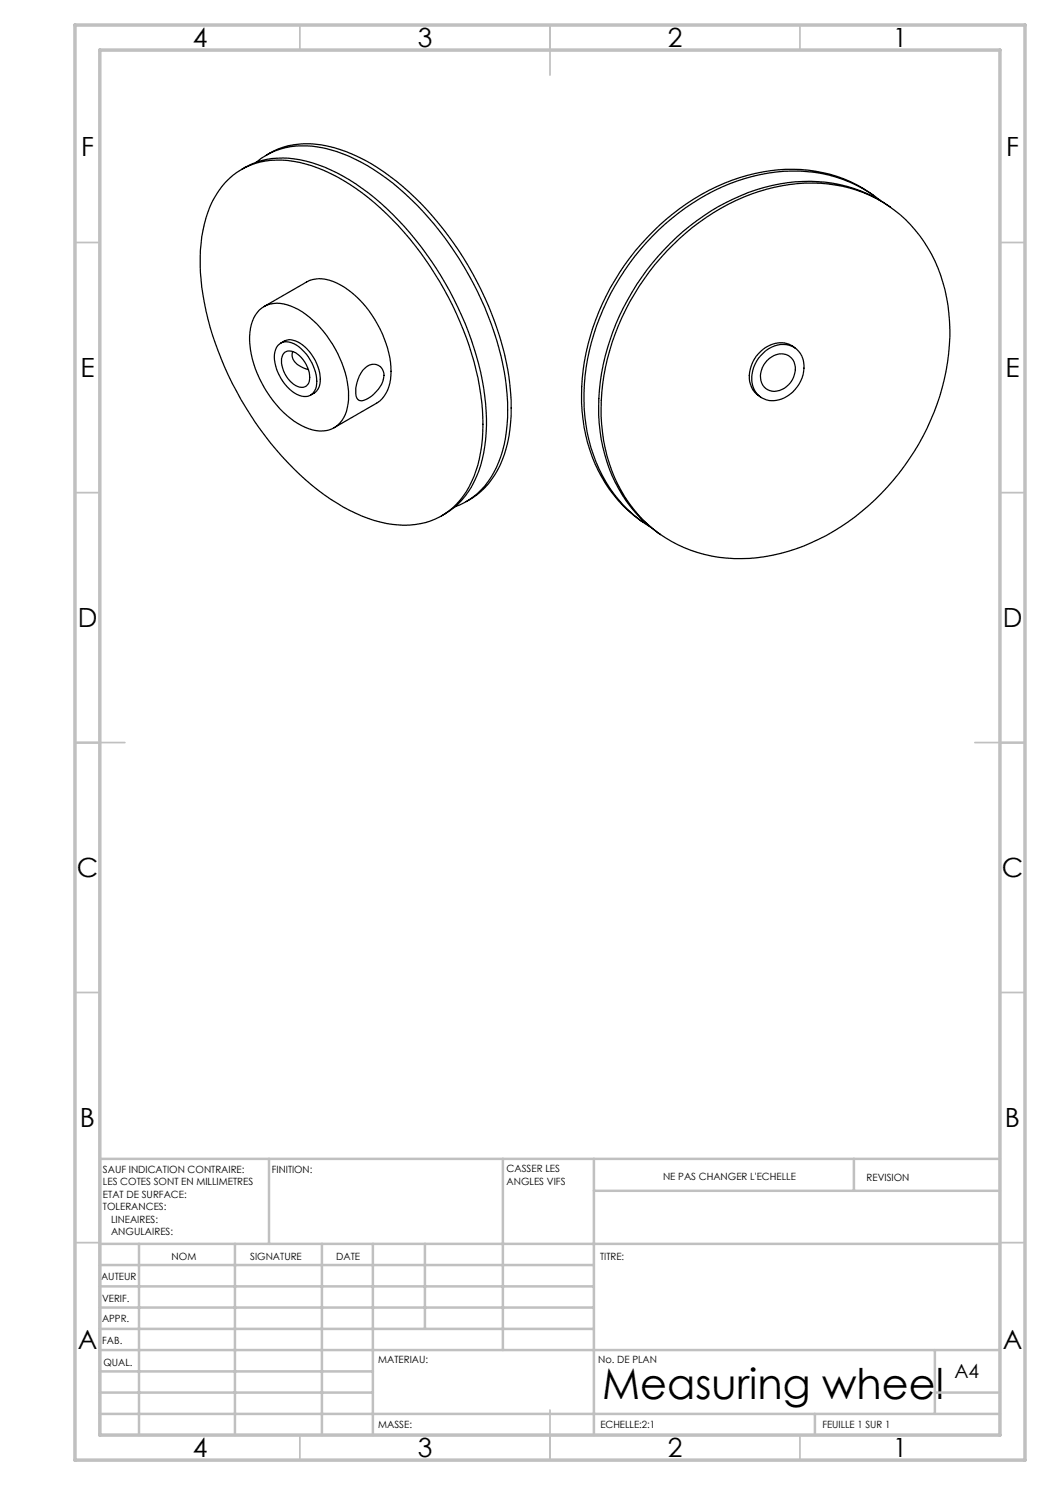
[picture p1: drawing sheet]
<svg xmlns="http://www.w3.org/2000/svg" width="210mm" height="297mm" viewBox="0 0 210 297" stroke-linecap="round" stroke-linejoin="round" font-family="sans-serif">
<g fill="none" stroke="#c0c0c0" stroke-width=".35">
<path d="M60 5v5M110 5v10M160 5v5M15 48.5h5M200 48.5h5M15 98.5h5M200 98.5h5M15 148.5h10M195 148.5h10M15 198.5h5M200 198.5h5M15 248.5h5"/>
<path d="M200 248.5h5M60 287v5M110 282v10M160 287v5"/>
</g>
<g fill="none" stroke="#c0c0c0" stroke-width=".5">
<path d="M53.8 231.8v17M100.6 231.8v38.2M118.8 231.8v55.2M118.8 238.2h81.2M170.8 231.8v6.4M200 231.8h-180v55.2M20 248.8h180M20 257.3h98.8M20 253h98.8M27.8 248.8v38.2M47 248.8v38.2M64.4 248.8v38.2"/>
<path d="M74.6 248.8v38.2M85 248.8v17M20 265.8h98.8M20 261.5h98.8M20 278.5h54.6M20 274.3h54.6M20 270h180M187 278.5h13M187 270v12.8M20 282.8h180M163 282.8v4.2"/>
</g>
<path d="M15 5h190v287h-190zM20 10h180v277h-180z" fill="none" stroke="#c0c0c0" stroke-width=".7"/>
<g fill="none" stroke="#000" stroke-width=".25">
<path d="M45.7 35.8a15.1 15.1 0 0 1 14.2-3.3 38.7 38.7 0 0 1 18.6 11.4 64.8 64.8 0 0 1 17.8 36.5 29.5 29.5 0 0 1-2.5 16.9 14.3 14.3 0 0 1-15.3 7.6 34.2 34.2 0 0 1-17.4-8.9 65.7 65.7 0 0 1-20.7-38.5 31.4 31.4 0 0 1 2.1-17.3l.6-1a14.8 14.8 0 0 1 2.6-3.4zM48.3 33.9a15.7 15.7 0 0 1 12.9-1.7 39.5 39.5 0 0 1 18.6 11.9 65.5 65.5 0 0 1 17.1 35.1 31.2 31.2 0 0 1-1.6 16.2 15.2 15.2 0 0 1-7 7.8M51.3 32.5a15.2 15.2 0 0 1 13.6-2.9 37.6 37.6 0 0 1 17.3 10.3 65.7 65.7 0 0 1 18.9 36 32.2 32.2 0 0 1-1.8 17.5 14.8 14.8 0 0 1-8.3 7.9M53.3 31a16.7 16.7 0 0 1 14.7-1.1 42.5 42.5 0 0 1 17.3 12 66 66 0 0 1 16.5 33.6 32.4 32.4 0 0 1-1.8 17.6 15.1 15.1 0 0 1-6.8 7.2M174.6 39a29 29 0 0 0-25.2-3.9 46.4 46.4 0 0 0-27.3 22.5 42.8 42.8 0 0 0-5 29.3 27.6 27.6 0 0 0 11.6 17.6M133.3 50.3a41.3 41.3 0 0 1 27.7-13.7 27 27 0 0 1 28 21.3 42.5 42.5 0 0 1-4.4 29.3 47.1 47.1 0 0 1-25.4 22.6 30 30 0 0 1-26.2-2.3 28.9 28.9 0 0 1-12.7-22.6 46.5 46.5 0 0 1 13-34.6zM176.1 40.1a28.1 28.1 0 0 0-23.9-5.2 44.7 44.7 0 0 0-27.3 19.2 44 44 0 0 0-7.5 32.4 27.9 27.9 0 0 0 12.8 19M178.1 41.4a28.8 28.8 0 0 0-23.7-4.3 45 45 0 0 0-26.1 18.4 44.4 44.4 0 0 0-8.1 32.3 28.4 28.4 0 0 0 11.9 19.1M51.9 62a6 6 0 0 1 7-.5 21.2 21.2 0 0 1 10.1 13 13.6 13.6 0 0 1 0 8.5 5.3 5.3 0 0 1-7.1 2.8 18.9 18.9 0 0 1-10-10.1 15.9 15.9 0 0 1-1.4-11.5l.6-1.2zM52.8 61.3l8.5-4.9a6.3 6.3 0 0 1 6.1 .2 21.4 21.4 0 0 1 10.6 14.9 9.8 9.8 0 0 1-1.6 8.2l-.9 .8-8.7 5M55.6 69.1a2.76 2.76 0 0 1 3.8 0 9.1 9.1 0 0 1 3.9 8.3 2.43 2.43 0 0 1-3.9 1.5 9.2 9.2 0 0 1-4.5-8.1l.2-1zM56.1 68.6a2.99 2.99 0 0 1 4 .1 9 9 0 0 1 3.9 8.2l-.4 .9a2.85 2.85 0 0 1-1.5 1.2"/>
<path d="M56.7 70.7a2.15 2.15 0 0 1 3.2 .5 5.4 5.4 0 0 1 1.8 5.5 1.72 1.72 0 0 1-2.6 .4 5.9 5.9 0 0 1-2.7-5.7zM58.5 70.3a2.52 2.52 0 0 0 1.8 3.1l1.4 .5M72.5 74.1a2.36 2.36 0 0 1 3.9-.4 3.8 3.8 0 0 1-1.2 4.6 3.8 3.8 0 0 1-3.4 1.8 2.3 2.3 0 0 1-.6-2.4l.4-1.9zM152.2 71.1a5.2 5.2 0 0 1 7.1-1.3 5.6 5.6 0 0 1 .1 7.6 5.7 5.7 0 0 1-6.6 2.4 4.6 4.6 0 0 1-2.2-5.7l.7-1.9zM153.4 72.1a3.3 3.3 0 0 1 4.9-.5 4.2 4.2 0 0 1-1.4 6 2.95 2.95 0 0 1-3.5 .3 2.95 2.95 0 0 1-1.2-3.3l.3-1.1zM159 69.6a4.9 4.9 0 0 0-6.3 .2 6.5 6.5 0 0 0-2.1 8.2l.7 .8 .8 .6"/>
</g>
<text font-size="8.5" x="120.5" y="279.7">Measuring wheel</text>
<g font-size="5.3">
<text x="38.5" y="9.5">4</text>
<text x="83.5" y="9.5">3</text>
<text x="133.6" y="9.5">2</text>
<text x="178.6" y="9.5">1</text>
<text x="16.2" y="31.2">F</text>
<text x="201.2" y="31.2">F</text>
<text x="16.1" y="75.5">E</text>
<text x="201.1" y="75.5">E</text>
<text x="15.5" y="125.5">D</text>
<text x="200.5" y="125.5">D</text>
<text x="15.4" y="175.5">C</text>
<text x="200.4" y="175.5">C</text>
<text x="16" y="225.5">B</text>
<text x="201" y="225.5">B</text>
<text x="15.5" y="269.7">A</text>
<text x="200.5" y="269.7">A</text>
<text x="38.5" y="291.5">4</text>
<text x="83.5" y="291.5">3</text>
<text x="133.6" y="291.5">2</text>
<text x="178.6" y="291.5">1</text>
</g>
<text font-size="3.9" x="190.9" y="275.5">A4</text>
<g font-size="2">
<text x="20.6" y="234.6">SAUF INDICATION CONTRAIRE:</text>
<text x="20.6" y="237.1">LES COTES SONT EN MILLIMETRES</text>
<text x="20.6" y="239.6">ETAT DE SURFACE:</text>
<text x="54.4" y="234.6">FINITION:</text>
<text x="101.3" y="234.5">CASSER LES</text>
<text x="101.3" y="237">ANGLES VIFS</text>
<text x="132.6" y="236">NE PAS CHANGER L'ECHELLE</text>
<text x="173.3" y="236.2">REVISION</text>
<text x="20.6" y="242.1">TOLERANCES:</text>
<text x="22.2" y="244.6">LINEAIRES:</text>
<text x="22.2" y="247.1">ANGULAIRES:</text>
<text x="34.3" y="252">NOM</text>
<text x="50" y="251.9">SIGNATURE</text>
<text x="67.2" y="251.9">DATE</text>
<text x="120" y="251.9">TITRE:</text>
<text x="20.2" y="256.1">AUTEUR</text>
<text x="20.4" y="260.3">VERIF.</text>
<text x="20.4" y="264.4">APPR.</text>
<text x="20.5" y="268.8">FAB.</text>
<text x="20.7" y="273.1">QUAL.</text>
<text x="75.7" y="272.5">MATERIAU:</text>
<text x="119.6" y="272.5">No. DE PLAN</text>
<text x="75.6" y="285.5">MASSE:</text>
<text x="120.1" y="285.6">ECHELLE:2:1</text>
<text x="164.5" y="285.6">FEUILLE 1 SUR 1</text>
</g>
</svg>
